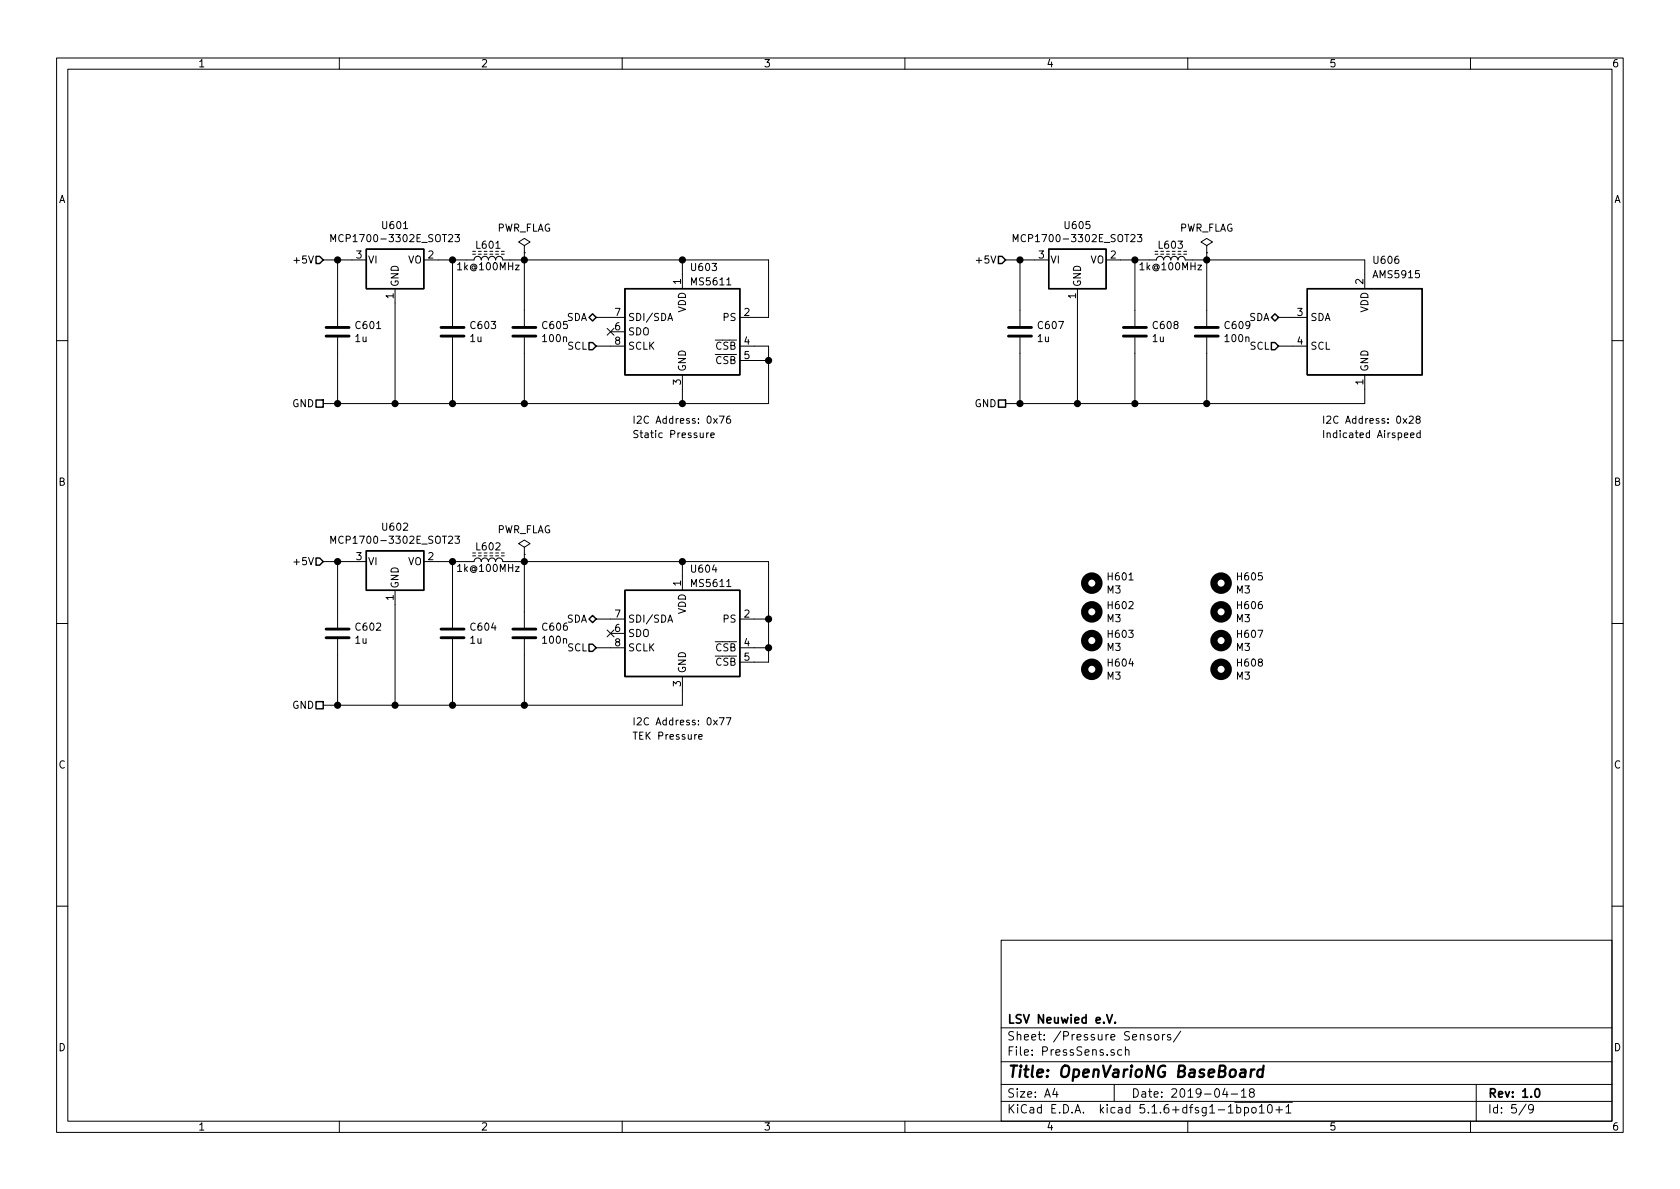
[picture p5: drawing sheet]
EESchema Schematic File Version 4
EELAYER 30 0
EELAYER END
$Descr A4 11693 8268
encoding utf-8
Sheet 5 9
Title "OpenVarioNG BaseBoard"
Date "2019-04-18"
Rev "1.0"
Comp "LSV Neuwied e.V."
Comment1 ""
Comment2 ""
Comment3 ""
Comment4 ""
$EndDescr
$Comp
L mds-misc:MS5611 U603
U 1 1
P 4750 2300
F 0 "U603" H 4900 2750 50  0000 C CNN
F 1 "MS5611" H 4950 2650 50  0000 C CNN
F 2 "Package_LGA:LGA-8_3x5mm_P1.25mm" H 4700 2800 50  0001 C CNN
F 3 "www.st.com/resource/en/datasheet/lps25hb.pdf" H 4800 2000 50  0001 C CNN
	1    4750 2300
	1    0    0    -1  
$EndComp
$Comp
L Regulator_Linear:MCP1700-3302E_SOT23 U601
U 1 1
P 2750 1800
F 0 "U601" H 2750 2042 50  0000 C CNN
F 1 "MCP1700-3302E_SOT23" H 2750 1951 50  0000 C CNN
F 2 "Package_TO_SOT_SMD:SOT-23" H 2750 2025 50  0001 C CNN
F 3 "http://ww1.microchip.com/downloads/en/DeviceDoc/20001826C.pdf" H 2750 1800 50  0001 C CNN
	1    2750 1800
	1    0    0    -1  
$EndComp
$Comp
L Device:C C601
U 1 1
P 2350 2300
F 0 "C601" H 2465 2346 50  0000 L CNN
F 1 "1u" H 2465 2255 50  0000 L CNN
F 2 "Capacitor_SMD:C_0805_2012Metric" H 2388 2150 50  0001 C CNN
F 3 "~" H 2350 2300 50  0001 C CNN
	1    2350 2300
	1    0    0    -1  
$EndComp
$Comp
L Device:C C603
U 1 1
P 3150 2300
F 0 "C603" H 3265 2346 50  0000 L CNN
F 1 "1u" H 3265 2255 50  0000 L CNN
F 2 "Capacitor_SMD:C_0805_2012Metric" H 3188 2150 50  0001 C CNN
F 3 "~" H 3150 2300 50  0001 C CNN
	1    3150 2300
	1    0    0    -1  
$EndComp
$Comp
L Device:C C605
U 1 1
P 3650 2300
F 0 "C605" H 3765 2346 50  0000 L CNN
F 1 "100n" H 3765 2255 50  0000 L CNN
F 2 "Capacitor_SMD:C_0805_2012Metric" H 3688 2150 50  0001 C CNN
F 3 "~" H 3650 2300 50  0001 C CNN
	1    3650 2300
	1    0    0    -1  
$EndComp
$Comp
L Device:L_Core_Ferrite L601
U 1 1
P 3400 1800
F 0 "L601" V 3500 1800 50  0000 C CNN
F 1 "1k@100MHz" V 3350 1800 50  0000 C CNN
F 2 "Inductor_SMD:L_0805_2012Metric" H 3400 1800 50  0001 C CNN
F 3 "~" H 3400 1800 50  0001 C CNN
F 4 "Würth" V 3400 1800 50  0001 C CNN "Manu"
F 5 "742792096" V 3400 1800 50  0001 C CNN "PartNo"
	1    3400 1800
	0    -1   -1   0   
$EndComp
Wire Wire Line
	2250 1800 2350 1800
Wire Wire Line
	2350 2150 2350 1800
Connection ~ 2350 1800
Wire Wire Line
	2350 1800 2450 1800
Wire Wire Line
	2350 2450 2350 2800
Wire Wire Line
	2750 2100 2750 2800
Wire Wire Line
	3150 2800 3150 2450
Wire Wire Line
	3650 2450 3650 2800
Wire Wire Line
	3050 1800 3150 1800
Wire Wire Line
	3150 2150 3150 1800
Connection ~ 3150 1800
Wire Wire Line
	3150 1800 3250 1800
Wire Wire Line
	3550 1800 3650 1800
Wire Wire Line
	3650 1800 3650 2150
Wire Wire Line
	4750 1900 4750 1800
Wire Wire Line
	4750 1800 5350 1800
Wire Wire Line
	5350 1800 5350 2200
Wire Wire Line
	5350 2200 5250 2200
Wire Wire Line
	4750 2800 4750 2700
Wire Wire Line
	5250 2500 5350 2500
Wire Wire Line
	5350 2500 5350 2400
Wire Wire Line
	5250 2400 5350 2400
Wire Wire Line
	4250 2200 4150 2200
Wire Wire Line
	4250 2400 4150 2400
Wire Wire Line
	4750 1800 3650 1800
Connection ~ 4750 1800
Connection ~ 3650 1800
$Comp
L mds-misc:MS5611 U604
U 1 1
P 4750 4400
F 0 "U604" H 4900 4850 50  0000 C CNN
F 1 "MS5611" H 4950 4750 50  0000 C CNN
F 2 "Package_LGA:LGA-8_3x5mm_P1.25mm" H 4700 4900 50  0001 C CNN
F 3 "www.st.com/resource/en/datasheet/lps25hb.pdf" H 4800 4100 50  0001 C CNN
	1    4750 4400
	1    0    0    -1  
$EndComp
$Comp
L Regulator_Linear:MCP1700-3302E_SOT23 U602
U 1 1
P 2750 3900
F 0 "U602" H 2750 4142 50  0000 C CNN
F 1 "MCP1700-3302E_SOT23" H 2750 4051 50  0000 C CNN
F 2 "Package_TO_SOT_SMD:SOT-23" H 2750 4125 50  0001 C CNN
F 3 "http://ww1.microchip.com/downloads/en/DeviceDoc/20001826C.pdf" H 2750 3900 50  0001 C CNN
	1    2750 3900
	1    0    0    -1  
$EndComp
$Comp
L Device:C C602
U 1 1
P 2350 4400
F 0 "C602" H 2465 4446 50  0000 L CNN
F 1 "1u" H 2465 4355 50  0000 L CNN
F 2 "Capacitor_SMD:C_0805_2012Metric" H 2388 4250 50  0001 C CNN
F 3 "~" H 2350 4400 50  0001 C CNN
	1    2350 4400
	1    0    0    -1  
$EndComp
$Comp
L Device:C C604
U 1 1
P 3150 4400
F 0 "C604" H 3265 4446 50  0000 L CNN
F 1 "1u" H 3265 4355 50  0000 L CNN
F 2 "Capacitor_SMD:C_0805_2012Metric" H 3188 4250 50  0001 C CNN
F 3 "~" H 3150 4400 50  0001 C CNN
	1    3150 4400
	1    0    0    -1  
$EndComp
$Comp
L Device:C C606
U 1 1
P 3650 4400
F 0 "C606" H 3765 4446 50  0000 L CNN
F 1 "100n" H 3765 4355 50  0000 L CNN
F 2 "Capacitor_SMD:C_0805_2012Metric" H 3688 4250 50  0001 C CNN
F 3 "~" H 3650 4400 50  0001 C CNN
	1    3650 4400
	1    0    0    -1  
$EndComp
$Comp
L Device:L_Core_Ferrite L602
U 1 1
P 3400 3900
F 0 "L602" V 3500 3900 50  0000 C CNN
F 1 "1k@100MHz" V 3350 3900 50  0000 C CNN
F 2 "Inductor_SMD:L_0805_2012Metric" H 3400 3900 50  0001 C CNN
F 3 "~" H 3400 3900 50  0001 C CNN
F 4 "Würth" V 3400 3900 50  0001 C CNN "Manu"
F 5 "742792096" V 3400 3900 50  0001 C CNN "PartNo"
	1    3400 3900
	0    -1   -1   0   
$EndComp
Wire Wire Line
	2250 3900 2350 3900
Wire Wire Line
	2350 4250 2350 3900
Connection ~ 2350 3900
Wire Wire Line
	2350 3900 2450 3900
Wire Wire Line
	2350 4550 2350 4900
Wire Wire Line
	2750 4200 2750 4900
Wire Wire Line
	3650 4550 3650 4900
Wire Wire Line
	3050 3900 3150 3900
Wire Wire Line
	3150 4250 3150 3900
Connection ~ 3150 3900
Wire Wire Line
	3150 3900 3250 3900
Wire Wire Line
	3550 3900 3650 3900
Wire Wire Line
	3650 3900 3650 4250
Wire Wire Line
	4750 4000 4750 3900
Wire Wire Line
	4750 3900 5350 3900
Wire Wire Line
	5350 3900 5350 4300
Wire Wire Line
	5350 4300 5250 4300
Wire Wire Line
	5250 4600 5350 4600
Wire Wire Line
	5350 4600 5350 4500
Wire Wire Line
	5250 4500 5350 4500
Wire Wire Line
	4250 4300 4150 4300
Wire Wire Line
	4250 4500 4150 4500
Wire Wire Line
	4750 3900 3650 3900
Connection ~ 4750 3900
Connection ~ 3650 3900
$Comp
L mds-misc:AMS5915 U606
U 1 1
P 9500 2300
F 0 "U606" H 9550 2800 50  0000 L CNN
F 1 "AMS5915" H 9550 2700 50  0000 L CNN
F 2 "modusoft:AMS5915" H 9450 2800 50  0001 C CNN
F 3 "https://www.amsys.de/downloads/data/ams5915-AMSYS-datasheet.pdf" H 9550 2000 50  0001 C CNN
	1    9500 2300
	1    0    0    -1  
$EndComp
$Comp
L Regulator_Linear:MCP1700-3302E_SOT23 U605
U 1 1
P 7500 1800
F 0 "U605" H 7500 2042 50  0000 C CNN
F 1 "MCP1700-3302E_SOT23" H 7500 1951 50  0000 C CNN
F 2 "Package_TO_SOT_SMD:SOT-23" H 7500 2025 50  0001 C CNN
F 3 "http://ww1.microchip.com/downloads/en/DeviceDoc/20001826C.pdf" H 7500 1800 50  0001 C CNN
	1    7500 1800
	1    0    0    -1  
$EndComp
$Comp
L Device:C C607
U 1 1
P 7100 2300
F 0 "C607" H 7215 2346 50  0000 L CNN
F 1 "1u" H 7215 2255 50  0000 L CNN
F 2 "Capacitor_SMD:C_0805_2012Metric" H 7138 2150 50  0001 C CNN
F 3 "~" H 7100 2300 50  0001 C CNN
	1    7100 2300
	1    0    0    -1  
$EndComp
$Comp
L Device:C C608
U 1 1
P 7900 2300
F 0 "C608" H 8015 2346 50  0000 L CNN
F 1 "1u" H 8015 2255 50  0000 L CNN
F 2 "Capacitor_SMD:C_0805_2012Metric" H 7938 2150 50  0001 C CNN
F 3 "~" H 7900 2300 50  0001 C CNN
	1    7900 2300
	1    0    0    -1  
$EndComp
$Comp
L Device:C C609
U 1 1
P 8400 2300
F 0 "C609" H 8515 2346 50  0000 L CNN
F 1 "100n" H 8515 2255 50  0000 L CNN
F 2 "Capacitor_SMD:C_0805_2012Metric" H 8438 2150 50  0001 C CNN
F 3 "~" H 8400 2300 50  0001 C CNN
	1    8400 2300
	1    0    0    -1  
$EndComp
$Comp
L Device:L_Core_Ferrite L603
U 1 1
P 8150 1800
F 0 "L603" V 8250 1800 50  0000 C CNN
F 1 "1k@100MHz" V 8100 1800 50  0000 C CNN
F 2 "Inductor_SMD:L_0805_2012Metric" H 8150 1800 50  0001 C CNN
F 3 "~" H 8150 1800 50  0001 C CNN
F 4 "Würth" V 8150 1800 50  0001 C CNN "Manu"
F 5 "742792096" V 8150 1800 50  0001 C CNN "PartNo"
	1    8150 1800
	0    -1   -1   0   
$EndComp
Wire Wire Line
	7000 1800 7100 1800
Wire Wire Line
	7100 2150 7100 1800
Connection ~ 7100 1800
Wire Wire Line
	7100 1800 7200 1800
Wire Wire Line
	7100 2450 7100 2800
Wire Wire Line
	7500 2100 7500 2800
Wire Wire Line
	7900 2800 7900 2450
Wire Wire Line
	8400 2450 8400 2800
Wire Wire Line
	7800 1800 7900 1800
Wire Wire Line
	7900 2150 7900 1800
Connection ~ 7900 1800
Wire Wire Line
	7900 1800 8000 1800
Wire Wire Line
	8300 1800 8400 1800
Wire Wire Line
	8400 1800 8400 2150
Wire Wire Line
	9500 1800 8400 1800
Connection ~ 8400 1800
Wire Wire Line
	9500 1800 9500 1900
Wire Wire Line
	9500 2700 9500 2800
Wire Wire Line
	8900 2200 9000 2200
Wire Wire Line
	8900 2400 9000 2400
Text HLabel 2250 1800 0    50   Input ~ 0
+5V
Text HLabel 2250 3900 0    50   Input ~ 0
+5V
Text HLabel 7000 1800 0    50   Input ~ 0
+5V
Text HLabel 4150 4300 0    50   BiDi ~ 0
SDA
Text HLabel 4150 2200 0    50   BiDi ~ 0
SDA
Text HLabel 8900 2200 0    50   BiDi ~ 0
SDA
Text HLabel 4150 4500 0    50   Input ~ 0
SCL
Text HLabel 4150 2400 0    50   Input ~ 0
SCL
Text HLabel 8900 2400 0    50   Input ~ 0
SCL
Text HLabel 2250 2800 0    50   UnSpc ~ 0
GND
Text HLabel 2250 4900 0    50   UnSpc ~ 0
GND
Text HLabel 7000 2800 0    50   UnSpc ~ 0
GND
Wire Wire Line
	4750 4800 4750 4900
Wire Wire Line
	4750 4900 3650 4900
Wire Wire Line
	3650 4900 3150 4900
Wire Wire Line
	3150 4550 3150 4900
Connection ~ 3650 4900
Wire Wire Line
	3150 4900 2750 4900
Connection ~ 3150 4900
Wire Wire Line
	2750 4900 2350 4900
Connection ~ 2750 4900
Wire Wire Line
	2350 4900 2250 4900
Connection ~ 2350 4900
Wire Wire Line
	4750 2800 3650 2800
Wire Wire Line
	3650 2800 3150 2800
Connection ~ 3650 2800
Wire Wire Line
	3150 2800 2750 2800
Connection ~ 3150 2800
Wire Wire Line
	2750 2800 2350 2800
Connection ~ 2750 2800
Wire Wire Line
	2350 2800 2250 2800
Connection ~ 2350 2800
Wire Wire Line
	7000 2800 7100 2800
Wire Wire Line
	7100 2800 7500 2800
Connection ~ 7100 2800
Wire Wire Line
	7500 2800 7900 2800
Connection ~ 7500 2800
Wire Wire Line
	7900 2800 8400 2800
Connection ~ 7900 2800
Wire Wire Line
	8400 2800 9500 2800
Connection ~ 8400 2800
Text Notes 4400 5050 0    50   ~ 0
I2C Address: 0x77
Text Notes 4400 2950 0    50   ~ 0
I2C Address: 0x76
Text Notes 9200 2950 0    50   ~ 0
I2C Address: 0x28
Text Notes 9200 3050 0    50   ~ 0
Indicated Airspeed
Text Notes 4400 3050 0    50   ~ 0
Static Pressure
Text Notes 4400 5150 0    50   ~ 0
TEK Pressure
Wire Wire Line
	4750 2800 5350 2800
Wire Wire Line
	5350 2800 5350 2500
Connection ~ 4750 2800
Connection ~ 5350 2500
Wire Wire Line
	5350 4300 5350 4500
Connection ~ 5350 4300
Connection ~ 5350 4500
NoConn ~ 4250 2300
NoConn ~ 4250 4400
$Comp
L power:PWR_FLAG #FLG0602
U 1 1
P 3650 3850
F 0 "#FLG0602" H 3650 3925 50  0001 C CNN
F 1 "PWR_FLAG" H 3650 4024 50  0000 C CNN
F 2 "" H 3650 3850 50  0001 C CNN
F 3 "~" H 3650 3850 50  0001 C CNN
	1    3650 3850
	1    0    0    -1  
$EndComp
$Comp
L power:PWR_FLAG #FLG0601
U 1 1
P 3650 1750
F 0 "#FLG0601" H 3650 1825 50  0001 C CNN
F 1 "PWR_FLAG" H 3650 1924 50  0000 C CNN
F 2 "" H 3650 1750 50  0001 C CNN
F 3 "~" H 3650 1750 50  0001 C CNN
	1    3650 1750
	1    0    0    -1  
$EndComp
$Comp
L power:PWR_FLAG #FLG0603
U 1 1
P 8400 1750
F 0 "#FLG0603" H 8400 1825 50  0001 C CNN
F 1 "PWR_FLAG" H 8400 1924 50  0000 C CNN
F 2 "" H 8400 1750 50  0001 C CNN
F 3 "~" H 8400 1750 50  0001 C CNN
	1    8400 1750
	1    0    0    -1  
$EndComp
Wire Wire Line
	8400 1750 8400 1800
Wire Wire Line
	3650 1750 3650 1800
Wire Wire Line
	3650 3850 3650 3900
$Comp
L Mechanical:MountingHole H601
U 1 1
P 7600 4050
F 0 "H601" H 7700 4096 50  0000 L CNN
F 1 "M3" H 7700 4005 50  0000 L CNN
F 2 "MountingHole:MountingHole_3.2mm_M3" H 7600 4050 50  0001 C CNN
F 3 "~" H 7600 4050 50  0001 C CNN
	1    7600 4050
	1    0    0    -1  
$EndComp
$Comp
L Mechanical:MountingHole H602
U 1 1
P 7600 4250
F 0 "H602" H 7700 4296 50  0000 L CNN
F 1 "M3" H 7700 4205 50  0000 L CNN
F 2 "MountingHole:MountingHole_3.2mm_M3" H 7600 4250 50  0001 C CNN
F 3 "~" H 7600 4250 50  0001 C CNN
	1    7600 4250
	1    0    0    -1  
$EndComp
$Comp
L Mechanical:MountingHole H603
U 1 1
P 7600 4450
F 0 "H603" H 7700 4496 50  0000 L CNN
F 1 "M3" H 7700 4405 50  0000 L CNN
F 2 "MountingHole:MountingHole_3.2mm_M3" H 7600 4450 50  0001 C CNN
F 3 "~" H 7600 4450 50  0001 C CNN
	1    7600 4450
	1    0    0    -1  
$EndComp
$Comp
L Mechanical:MountingHole H604
U 1 1
P 7600 4650
F 0 "H604" H 7700 4696 50  0000 L CNN
F 1 "M3" H 7700 4605 50  0000 L CNN
F 2 "MountingHole:MountingHole_3.2mm_M3" H 7600 4650 50  0001 C CNN
F 3 "~" H 7600 4650 50  0001 C CNN
	1    7600 4650
	1    0    0    -1  
$EndComp
$Comp
L Mechanical:MountingHole H605
U 1 1
P 8500 4050
F 0 "H605" H 8600 4096 50  0000 L CNN
F 1 "M3" H 8600 4005 50  0000 L CNN
F 2 "MountingHole:MountingHole_3.2mm_M3" H 8500 4050 50  0001 C CNN
F 3 "~" H 8500 4050 50  0001 C CNN
	1    8500 4050
	1    0    0    -1  
$EndComp
$Comp
L Mechanical:MountingHole H606
U 1 1
P 8500 4250
F 0 "H606" H 8600 4296 50  0000 L CNN
F 1 "M3" H 8600 4205 50  0000 L CNN
F 2 "MountingHole:MountingHole_3.2mm_M3" H 8500 4250 50  0001 C CNN
F 3 "~" H 8500 4250 50  0001 C CNN
	1    8500 4250
	1    0    0    -1  
$EndComp
$Comp
L Mechanical:MountingHole H607
U 1 1
P 8500 4450
F 0 "H607" H 8600 4496 50  0000 L CNN
F 1 "M3" H 8600 4405 50  0000 L CNN
F 2 "MountingHole:MountingHole_3.2mm_M3" H 8500 4450 50  0001 C CNN
F 3 "~" H 8500 4450 50  0001 C CNN
	1    8500 4450
	1    0    0    -1  
$EndComp
$Comp
L Mechanical:MountingHole H608
U 1 1
P 8500 4650
F 0 "H608" H 8600 4696 50  0000 L CNN
F 1 "M3" H 8600 4605 50  0000 L CNN
F 2 "MountingHole:MountingHole_3.2mm_M3" H 8500 4650 50  0001 C CNN
F 3 "~" H 8500 4650 50  0001 C CNN
	1    8500 4650
	1    0    0    -1  
$EndComp
$EndSCHEMATC
